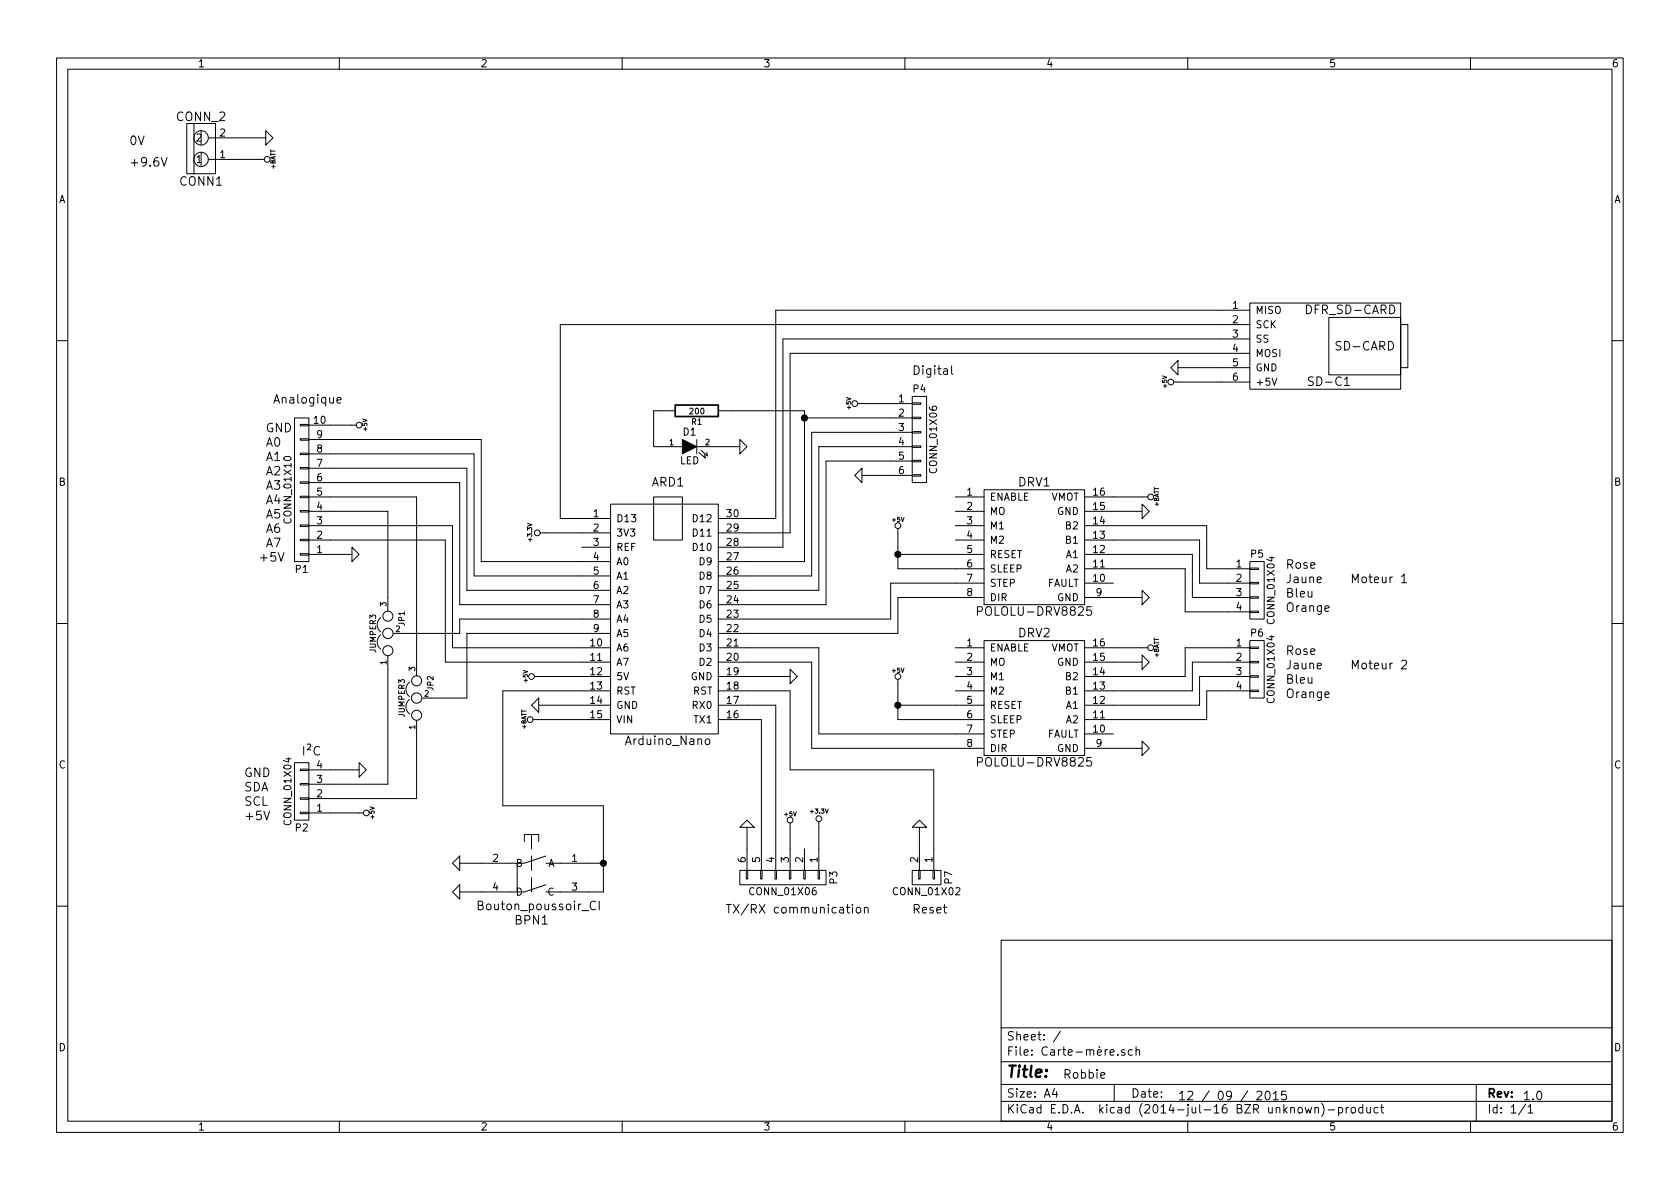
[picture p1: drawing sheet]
EESchema Schematic File Version 2
LIBS:Carte-mère-cache
LIBS:74xgxx
LIBS:74xx
LIBS:ac-dc
LIBS:actel
LIBS:adc-dac
LIBS:analog_switches
LIBS:atmel
LIBS:audio
LIBS:brooktre
LIBS:cmos4000
LIBS:cmos_ieee
LIBS:conn
LIBS:contrib
LIBS:cypress
LIBS:dc-dc
LIBS:device
LIBS:digital-audio
LIBS:display
LIBS:dsp
LIBS:elec-unifil
LIBS:ftdi
LIBS:gennum
LIBS:graphic
LIBS:hc11
LIBS:intel
LIBS:interface
LIBS:ir
LIBS:linear
LIBS:logo
LIBS:memory
LIBS:microchip
LIBS:microchip1
LIBS:microchip_pic10mcu
LIBS:microchip_pic12mcu
LIBS:microchip_pic16mcu
LIBS:microchip_pic18mcu
LIBS:microcontrollers
LIBS:motorola
LIBS:msp430
LIBS:nxp_armmcu
LIBS:opto
LIBS:philips
LIBS:power
LIBS:powerint
LIBS:pspice
LIBS:references
LIBS:regul
LIBS:relays
LIBS:rfcom
LIBS:sensors
LIBS:siliconi
LIBS:special
LIBS:stm8
LIBS:stm32
LIBS:supertex
LIBS:texas
LIBS:transf
LIBS:transistors
LIBS:ttl_ieee
LIBS:valves
LIBS:video
LIBS:xilinx
LIBS:Symbols_DCDC-ACDC-Converter_RevC_20Jul2012
LIBS:Symbols_EN60617_13Mar2013
LIBS:Symbols_EN60617-10_HF-Radio_DRAFT_12Sep2013
LIBS:Symbols_ICs-Diskrete_RevD10
LIBS:Symbols_ICs-Opto_RevB_16Sep2013
LIBS:Symbols_Microcontroller_Philips-NXP_RevA_06Oct2013
LIBS:SymbolsSimilarEN60617+oldDIN617-RevE8
LIBS:Symbols_Socket-DIN41612_RevA
LIBS:Symbols_Transformer-Diskrete_RevA
LIBS:bouton_poussoir_ci
EELAYER 25 0
EELAYER END
$Descr A4 11693 8268
encoding utf-8
Sheet 1 1
Title ""
Date ""
Rev ""
Comp ""
Comment1 ""
Comment2 ""
Comment3 ""
Comment4 ""
$EndDescr
$Comp
L Arduino_Nano ARD1
U 1 1
P 4650 4300
F 0 "ARD1" H 4650 5250 60  0000 C CNN
F 1 "Arduino_Nano" H 4650 3450 60  0000 C CNN
F 2 "Arduino:Arduino Nano" H 5000 4300 60  0001 C CNN
F 3 "" H 5000 4300 60  0000 C CNN
	1    4650 4300
	1    0    0    -1  
$EndComp
$Comp
L POLOLU-DRV8825 DRV1
U 1 1
P 7200 3800
F 0 "DRV1" H 7200 4250 60  0000 C CNN
F 1 "POLOLU-DRV8825" H 7200 3350 60  0000 C CNN
F 2 "POLOLU-DRV8825:POLOLU-DRV8825" H 7150 3400 60  0001 C CNN
F 3 "" H 7150 3400 60  0000 C CNN
	1    7200 3800
	1    0    0    -1  
$EndComp
$Comp
L POLOLU-DRV8825 DRV2
U 1 1
P 7200 4850
F 0 "DRV2" H 7200 5300 60  0000 C CNN
F 1 "POLOLU-DRV8825" H 7200 4400 60  0000 C CNN
F 2 "POLOLU-DRV8825:POLOLU-DRV8825" H 7150 4450 60  0001 C CNN
F 3 "" H 7150 4450 60  0000 C CNN
	1    7200 4850
	1    0    0    -1  
$EndComp
$Comp
L +5V #PWR01
U 1 1
P 3750 4700
F 0 "#PWR01" H 3750 4790 20  0001 C CNN
F 1 "+5V" H 3750 4790 30  0000 C CNN
F 2 "" H 3750 4700 60  0000 C CNN
F 3 "" H 3750 4700 60  0000 C CNN
	1    3750 4700
	0    -1   -1   0   
$EndComp
Wire Wire Line
	3750 4700 4050 4700
$Comp
L +5V #PWR02
U 1 1
P 6250 3700
F 0 "#PWR02" H 6250 3790 20  0001 C CNN
F 1 "+5V" H 6250 3790 30  0000 C CNN
F 2 "" H 6250 3700 60  0000 C CNN
F 3 "" H 6250 3700 60  0000 C CNN
	1    6250 3700
	1    0    0    -1  
$EndComp
Wire Wire Line
	6250 3700 6250 3950
Wire Wire Line
	6250 3850 6650 3850
Wire Wire Line
	6250 3950 6650 3950
Connection ~ 6250 3850
$Comp
L CONN_2 CONN1
U 1 1
P 1400 1050
F 0 "CONN1" H 1400 1250 60  0000 C CNN
F 1 "CONN_2" H 1400 800 60  0000 C CNN
F 2 "Connect:bornier2" H 1550 900 60  0001 C CNN
F 3 "" H 1550 900 60  0000 C CNN
	1    1400 1050
	-1   0    0    1   
$EndComp
$Comp
L +BATT #PWR03
U 1 1
P 1800 1100
F 0 "#PWR03" H 1800 1050 20  0001 C CNN
F 1 "+BATT" H 1800 1200 30  0000 C CNN
F 2 "" H 1800 1100 60  0000 C CNN
F 3 "" H 1800 1100 60  0000 C CNN
	1    1800 1100
	0    1    1    0   
$EndComp
Wire Wire Line
	1650 1100 1800 1100
$Comp
L GND #PWR04
U 1 1
P 1850 950
F 0 "#PWR04" H 1850 950 30  0001 C CNN
F 1 "GND" H 1850 880 30  0001 C CNN
F 2 "" H 1850 950 60  0000 C CNN
F 3 "" H 1850 950 60  0000 C CNN
	1    1850 950 
	0    -1   -1   0   
$EndComp
Wire Wire Line
	1650 950  1850 950 
$Comp
L +BATT #PWR05
U 1 1
P 3750 5000
F 0 "#PWR05" H 3750 4950 20  0001 C CNN
F 1 "+BATT" H 3750 5100 30  0000 C CNN
F 2 "" H 3750 5000 60  0000 C CNN
F 3 "" H 3750 5000 60  0000 C CNN
	1    3750 5000
	0    -1   -1   0   
$EndComp
$Comp
L GND #PWR06
U 1 1
P 3750 4900
F 0 "#PWR06" H 3750 4900 30  0001 C CNN
F 1 "GND" H 3750 4830 30  0001 C CNN
F 2 "" H 3750 4900 60  0000 C CNN
F 3 "" H 3750 4900 60  0000 C CNN
	1    3750 4900
	0    1    1    0   
$EndComp
Wire Wire Line
	3750 4900 4050 4900
Wire Wire Line
	3750 5000 4050 5000
$Comp
L +BATT #PWR07
U 1 1
P 7950 3450
F 0 "#PWR07" H 7950 3400 20  0001 C CNN
F 1 "+BATT" H 7950 3550 30  0000 C CNN
F 2 "" H 7950 3450 60  0000 C CNN
F 3 "" H 7950 3450 60  0000 C CNN
	1    7950 3450
	0    1    1    0   
$EndComp
Wire Wire Line
	7950 3450 7750 3450
$Comp
L GND #PWR08
U 1 1
P 7950 4150
F 0 "#PWR08" H 7950 4150 30  0001 C CNN
F 1 "GND" H 7950 4080 30  0001 C CNN
F 2 "" H 7950 4150 60  0000 C CNN
F 3 "" H 7950 4150 60  0000 C CNN
	1    7950 4150
	0    -1   -1   0   
$EndComp
Wire Wire Line
	7950 4150 7750 4150
$Comp
L GND #PWR09
U 1 1
P 7950 5200
F 0 "#PWR09" H 7950 5200 30  0001 C CNN
F 1 "GND" H 7950 5130 30  0001 C CNN
F 2 "" H 7950 5200 60  0000 C CNN
F 3 "" H 7950 5200 60  0000 C CNN
	1    7950 5200
	0    -1   -1   0   
$EndComp
$Comp
L +BATT #PWR010
U 1 1
P 7950 4500
F 0 "#PWR010" H 7950 4450 20  0001 C CNN
F 1 "+BATT" H 7950 4600 30  0000 C CNN
F 2 "" H 7950 4500 60  0000 C CNN
F 3 "" H 7950 4500 60  0000 C CNN
	1    7950 4500
	0    1    1    0   
$EndComp
Wire Wire Line
	7950 4500 7750 4500
Wire Wire Line
	7950 5200 7750 5200
$Comp
L +5V #PWR011
U 1 1
P 6250 4750
F 0 "#PWR011" H 6250 4840 20  0001 C CNN
F 1 "+5V" H 6250 4840 30  0000 C CNN
F 2 "" H 6250 4750 60  0000 C CNN
F 3 "" H 6250 4750 60  0000 C CNN
	1    6250 4750
	1    0    0    -1  
$EndComp
Wire Wire Line
	6250 4750 6250 5000
Wire Wire Line
	6250 4900 6650 4900
Wire Wire Line
	6250 5000 6650 5000
Connection ~ 6250 4900
Wire Wire Line
	5200 4600 5650 4600
Wire Wire Line
	5650 4600 5650 5200
Wire Wire Line
	5650 5200 6650 5200
Wire Wire Line
	5200 4500 5700 4500
Wire Wire Line
	5700 4500 5700 5100
Wire Wire Line
	5700 5100 6650 5100
Wire Wire Line
	5200 4400 6250 4400
Wire Wire Line
	6250 4400 6250 4150
Wire Wire Line
	6250 4150 6650 4150
Wire Wire Line
	6650 4050 6200 4050
Wire Wire Line
	6200 4050 6200 4300
Wire Wire Line
	6200 4300 5200 4300
$Comp
L CONN_01X04 P5
U 1 1
P 8750 4100
F 0 "P5" H 8750 4350 50  0000 C CNN
F 1 "CONN_01X04" V 8850 4100 50  0000 C CNN
F 2 "Pin_Headers:Pin_Header_Straight_1x04" H 8750 4100 60  0001 C CNN
F 3 "" H 8750 4100 60  0000 C CNN
	1    8750 4100
	1    0    0    -1  
$EndComp
$Comp
L CONN_01X04 P6
U 1 1
P 8750 4650
F 0 "P6" H 8750 4900 50  0000 C CNN
F 1 "CONN_01X04" V 8850 4650 50  0000 C CNN
F 2 "Pin_Headers:Pin_Header_Straight_1x04" H 8750 4650 60  0001 C CNN
F 3 "" H 8750 4650 60  0000 C CNN
	1    8750 4650
	1    0    0    -1  
$EndComp
Text Notes 9400 4050 0    60   ~ 0
Moteur 1
Text Notes 9400 4650 0    60   ~ 0
Moteur 2
Text Notes 8950 3950 0    60   ~ 0
Rose
Text Notes 8950 4050 0    60   ~ 0
Jaune
Text Notes 8950 4150 0    60   ~ 0
Bleu
Text Notes 8950 4250 0    60   ~ 0
Orange
Text Notes 900  1150 0    60   ~ 0
+9.6V
Text Notes 900  1000 0    60   ~ 0
0V
Text Notes 8950 4550 0    60   ~ 0
Rose
Text Notes 8950 4650 0    60   ~ 0
Jaune
Text Notes 8950 4750 0    60   ~ 0
Bleu
Text Notes 8950 4850 0    60   ~ 0
Orange
Wire Wire Line
	7750 3650 8400 3650
Wire Wire Line
	8400 3650 8400 3950
Wire Wire Line
	8400 3950 8550 3950
Wire Wire Line
	7750 3750 8350 3750
Wire Wire Line
	8350 3750 8350 4050
Wire Wire Line
	8350 4050 8550 4050
Wire Wire Line
	7750 3850 8300 3850
Wire Wire Line
	8300 3850 8300 4150
Wire Wire Line
	8300 4150 8550 4150
Wire Wire Line
	7750 3950 8250 3950
Wire Wire Line
	8250 3950 8250 4250
Wire Wire Line
	8250 4250 8550 4250
Wire Wire Line
	7750 4700 8250 4700
Wire Wire Line
	8250 4700 8250 4500
Wire Wire Line
	8250 4500 8550 4500
Wire Wire Line
	8550 4600 8300 4600
Wire Wire Line
	8300 4600 8300 4800
Wire Wire Line
	8300 4800 7750 4800
Wire Wire Line
	7750 4900 8350 4900
Wire Wire Line
	8350 4900 8350 4700
Wire Wire Line
	8350 4700 8550 4700
Wire Wire Line
	8550 4800 8400 4800
Wire Wire Line
	8400 4800 8400 5000
Wire Wire Line
	8400 5000 7750 5000
$Comp
L DFR_SD-CARD SD-C1
U 1 1
P 9150 2400
F 0 "SD-C1" H 9250 2150 60  0000 C CNN
F 1 "DFR_SD-CARD" H 9400 2650 60  0000 C CNN
F 2 "DF-ROBOT_SD-CARD:DFR_SD-CARD" H 9100 3100 60  0001 C CNN
F 3 "" H 9100 3100 60  0000 C CNN
	1    9150 2400
	1    0    0    -1  
$EndComp
Wire Wire Line
	8500 2150 5400 2150
Wire Wire Line
	5400 2150 5400 3600
Wire Wire Line
	5400 3600 5200 3600
Wire Wire Line
	4050 3600 3900 3600
Wire Wire Line
	3900 3600 3900 2250
Wire Wire Line
	3900 2250 8500 2250
Wire Wire Line
	5200 3800 5450 3800
Wire Wire Line
	5450 3800 5450 2350
Wire Wire Line
	5450 2350 8500 2350
Wire Wire Line
	5200 3700 5500 3700
Wire Wire Line
	5500 3700 5500 2450
Wire Wire Line
	5500 2450 8500 2450
$Comp
L +5V #PWR012
U 1 1
P 8200 2650
F 0 "#PWR012" H 8200 2740 20  0001 C CNN
F 1 "+5V" H 8200 2740 30  0000 C CNN
F 2 "" H 8200 2650 60  0000 C CNN
F 3 "" H 8200 2650 60  0000 C CNN
	1    8200 2650
	0    -1   -1   0   
$EndComp
$Comp
L GND #PWR013
U 1 1
P 8200 2550
F 0 "#PWR013" H 8200 2550 30  0001 C CNN
F 1 "GND" H 8200 2480 30  0001 C CNN
F 2 "" H 8200 2550 60  0000 C CNN
F 3 "" H 8200 2550 60  0000 C CNN
	1    8200 2550
	0    1    1    0   
$EndComp
Wire Wire Line
	8200 2550 8500 2550
Wire Wire Line
	8200 2650 8500 2650
$Comp
L CONN_01X04 P2
U 1 1
P 2100 5500
F 0 "P2" H 2100 5750 50  0000 C CNN
F 1 "CONN_01X04" V 2200 5500 50  0000 C CNN
F 2 "Pin_Headers:Pin_Header_Straight_1x04" H 2100 5500 60  0001 C CNN
F 3 "" H 2100 5500 60  0000 C CNN
	1    2100 5500
	-1   0    0    1   
$EndComp
$Comp
L +5V #PWR014
U 1 1
P 2500 5650
F 0 "#PWR014" H 2500 5740 20  0001 C CNN
F 1 "+5V" H 2500 5740 30  0000 C CNN
F 2 "" H 2500 5650 60  0000 C CNN
F 3 "" H 2500 5650 60  0000 C CNN
	1    2500 5650
	0    1    1    0   
$EndComp
$Comp
L GND #PWR015
U 1 1
P 2500 5350
F 0 "#PWR015" H 2500 5350 30  0001 C CNN
F 1 "GND" H 2500 5280 30  0001 C CNN
F 2 "" H 2500 5350 60  0000 C CNN
F 3 "" H 2500 5350 60  0000 C CNN
	1    2500 5350
	0    -1   -1   0   
$EndComp
Text Notes 2100 5250 0    60   ~ 0
I²C
Text Notes 1700 5400 0    60   ~ 0
GND
Text Notes 1700 5600 0    60   ~ 0
SCL
Text Notes 1700 5500 0    60   ~ 0
SDA
Text Notes 1700 5700 0    60   ~ 0
+5V
Wire Wire Line
	2300 5350 2500 5350
Wire Wire Line
	2300 5650 2500 5650
Text Notes 1900 2800 0    60   ~ 0
Analogique
Text Notes 1850 3100 0    60   ~ 0
A0
Text Notes 1850 3200 0    60   ~ 0
A1
Text Notes 1850 3300 0    60   ~ 0
A2
Text Notes 1850 3400 0    60   ~ 0
A3
Text Notes 1850 3500 0    60   ~ 0
A4
Text Notes 1850 3600 0    60   ~ 0
A5
Text Notes 1850 3700 0    60   ~ 0
A6
Text Notes 1850 3800 0    60   ~ 0
A7
$Comp
L CONN_01X10 P1
U 1 1
P 2100 3400
F 0 "P1" H 2100 3950 50  0000 C CNN
F 1 "CONN_01X10" V 2200 3400 50  0000 C CNN
F 2 "Pin_Headers:Pin_Header_Straight_1x10" H 2100 3400 60  0001 C CNN
F 3 "" H 2100 3400 60  0000 C CNN
	1    2100 3400
	-1   0    0    1   
$EndComp
Text Notes 1850 3000 0    60   ~ 0
GND
Text Notes 1800 3900 0    60   ~ 0
+5V
Wire Wire Line
	2300 3050 3350 3050
Wire Wire Line
	3350 3050 3350 3900
Wire Wire Line
	3350 3900 4050 3900
Wire Wire Line
	4050 4000 3300 4000
Wire Wire Line
	3300 4000 3300 3150
Wire Wire Line
	3300 3150 2300 3150
Wire Wire Line
	2300 3250 3250 3250
Wire Wire Line
	3250 3250 3250 4100
Wire Wire Line
	3250 4100 4050 4100
Wire Wire Line
	2300 3350 3200 3350
Wire Wire Line
	3200 3350 3200 4200
Wire Wire Line
	3200 4200 4050 4200
$Comp
L JUMPER3 JP1
U 1 1
P 2700 4400
F 0 "JP1" H 2750 4300 40  0000 L CNN
F 1 "JUMPER3" H 2700 4500 40  0000 C CNN
F 2 "Pin_Headers:Pin_Header_Straight_1x03" H 2700 4400 60  0001 C CNN
F 3 "" H 2700 4400 60  0000 C CNN
	1    2700 4400
	0    -1   -1   0   
$EndComp
$Comp
L JUMPER3 JP2
U 1 1
P 2900 4850
F 0 "JP2" H 2950 4750 40  0000 L CNN
F 1 "JUMPER3" H 2900 4950 40  0000 C CNN
F 2 "Pin_Headers:Pin_Header_Straight_1x03" H 2900 4850 60  0001 C CNN
F 3 "" H 2900 4850 60  0000 C CNN
	1    2900 4850
	0    -1   -1   0   
$EndComp
Wire Wire Line
	2300 3450 2900 3450
Wire Wire Line
	2900 3450 2900 4600
Wire Wire Line
	2300 3550 2700 3550
Wire Wire Line
	2700 3550 2700 4150
Wire Wire Line
	2800 4400 3200 4400
Wire Wire Line
	3200 4400 3200 4300
Wire Wire Line
	3200 4300 4050 4300
Wire Wire Line
	3000 4850 3250 4850
Wire Wire Line
	3250 4850 3250 4400
Wire Wire Line
	3250 4400 4050 4400
Wire Wire Line
	2300 5450 2700 5450
Wire Wire Line
	2700 5450 2700 4650
Wire Wire Line
	2300 5550 2900 5550
Wire Wire Line
	2900 5550 2900 5100
Wire Wire Line
	2300 3650 3150 3650
Wire Wire Line
	3150 3650 3150 4500
Wire Wire Line
	3150 4500 4050 4500
Wire Wire Line
	4050 4600 3100 4600
Wire Wire Line
	3100 4600 3100 3750
Wire Wire Line
	3100 3750 2300 3750
$Comp
L +5V #PWR016
U 1 1
P 2450 2950
F 0 "#PWR016" H 2450 3040 20  0001 C CNN
F 1 "+5V" H 2450 3040 30  0000 C CNN
F 2 "" H 2450 2950 60  0000 C CNN
F 3 "" H 2450 2950 60  0000 C CNN
	1    2450 2950
	0    1    1    0   
$EndComp
$Comp
L GND #PWR017
U 1 1
P 2450 3850
F 0 "#PWR017" H 2450 3850 30  0001 C CNN
F 1 "GND" H 2450 3780 30  0001 C CNN
F 2 "" H 2450 3850 60  0000 C CNN
F 3 "" H 2450 3850 60  0000 C CNN
	1    2450 3850
	0    -1   -1   0   
$EndComp
Wire Wire Line
	2450 2950 2300 2950
Wire Wire Line
	2450 3850 2300 3850
Wire Wire Line
	5200 5000 5300 5000
Wire Wire Line
	5300 5000 5300 5900
Wire Wire Line
	5200 4900 5400 4900
Wire Wire Line
	5400 4900 5400 5900
$Comp
L +5V #PWR018
U 1 1
P 5500 5750
F 0 "#PWR018" H 5500 5840 20  0001 C CNN
F 1 "+5V" H 5500 5840 30  0000 C CNN
F 2 "" H 5500 5750 60  0000 C CNN
F 3 "" H 5500 5750 60  0000 C CNN
	1    5500 5750
	1    0    0    -1  
$EndComp
$Comp
L GND #PWR019
U 1 1
P 5200 5750
F 0 "#PWR019" H 5200 5750 30  0001 C CNN
F 1 "GND" H 5200 5680 30  0001 C CNN
F 2 "" H 5200 5750 60  0000 C CNN
F 3 "" H 5200 5750 60  0000 C CNN
	1    5200 5750
	-1   0    0    1   
$EndComp
Wire Wire Line
	5500 5900 5500 5750
Wire Wire Line
	5200 5900 5200 5750
$Comp
L CONN_01X06 P3
U 1 1
P 5450 6100
F 0 "P3" H 5450 6450 50  0000 C CNN
F 1 "CONN_01X06" V 5550 6100 50  0000 C CNN
F 2 "Pin_Headers:Pin_Header_Straight_1x06" H 5450 6100 60  0001 C CNN
F 3 "" H 5450 6100 60  0000 C CNN
	1    5450 6100
	0    1    1    0   
$EndComp
$Comp
L +3.3V #PWR020
U 1 1
P 5700 5750
F 0 "#PWR020" H 5700 5710 30  0001 C CNN
F 1 "+3.3V" H 5700 5860 30  0000 C CNN
F 2 "" H 5700 5750 60  0000 C CNN
F 3 "" H 5700 5750 60  0000 C CNN
	1    5700 5750
	1    0    0    -1  
$EndComp
Wire Wire Line
	5700 5750 5700 5900
$Comp
L +3.3V #PWR021
U 1 1
P 3800 3700
F 0 "#PWR021" H 3800 3660 30  0001 C CNN
F 1 "+3.3V" H 3800 3810 30  0000 C CNN
F 2 "" H 3800 3700 60  0000 C CNN
F 3 "" H 3800 3700 60  0000 C CNN
	1    3800 3700
	0    -1   -1   0   
$EndComp
Wire Wire Line
	4050 3700 3800 3700
$Comp
L CONN_01X06 P4
U 1 1
P 6400 3050
F 0 "P4" H 6400 3400 50  0000 C CNN
F 1 "CONN_01X06" V 6500 3050 50  0000 C CNN
F 2 "Pin_Headers:Pin_Header_Straight_1x06" H 6400 3050 60  0001 C CNN
F 3 "" H 6400 3050 60  0000 C CNN
	1    6400 3050
	1    0    0    -1  
$EndComp
Text Notes 6350 2600 0    60   ~ 0
Digital
Wire Wire Line
	5600 3900 5200 3900
Wire Wire Line
	5600 2850 5600 3900
Wire Wire Line
	5600 2900 6200 2900
Wire Wire Line
	5200 4000 5650 4000
Wire Wire Line
	5650 4000 5650 3000
Wire Wire Line
	5650 3000 6200 3000
Wire Wire Line
	5200 4100 5700 4100
Wire Wire Line
	5700 4100 5700 3100
Wire Wire Line
	5700 3100 6200 3100
Wire Wire Line
	5200 4200 5750 4200
Wire Wire Line
	5750 4200 5750 3200
Wire Wire Line
	5750 3200 6200 3200
$Comp
L GND #PWR022
U 1 1
P 6000 3300
F 0 "#PWR022" H 6000 3300 30  0001 C CNN
F 1 "GND" H 6000 3230 30  0001 C CNN
F 2 "" H 6000 3300 60  0000 C CNN
F 3 "" H 6000 3300 60  0000 C CNN
	1    6000 3300
	0    1    1    0   
$EndComp
$Comp
L +5V #PWR023
U 1 1
P 6000 2800
F 0 "#PWR023" H 6000 2890 20  0001 C CNN
F 1 "+5V" H 6000 2890 30  0000 C CNN
F 2 "" H 6000 2800 60  0000 C CNN
F 3 "" H 6000 2800 60  0000 C CNN
	1    6000 2800
	0    -1   -1   0   
$EndComp
Wire Wire Line
	6000 2800 6200 2800
Wire Wire Line
	6000 3300 6200 3300
$Comp
L R R1
U 1 1
P 4850 2850
F 0 "R1" V 4930 2850 40  0000 C CNN
F 1 "200" V 4857 2851 40  0000 C CNN
F 2 "Resistors_SMD:R_0603_HandSoldering" V 4780 2850 30  0001 C CNN
F 3 "" H 4850 2850 30  0000 C CNN
	1    4850 2850
	0    1    1    0   
$EndComp
$Comp
L LED D1
U 1 1
P 4800 3100
F 0 "D1" H 4800 3200 50  0000 C CNN
F 1 "LED" H 4800 3000 50  0000 C CNN
F 2 "LEDs:LED-0603" H 4800 3100 60  0001 C CNN
F 3 "" H 4800 3100 60  0000 C CNN
	1    4800 3100
	1    0    0    -1  
$EndComp
Wire Wire Line
	5600 2850 5100 2850
Connection ~ 5600 2900
Wire Wire Line
	4600 2850 4550 2850
Wire Wire Line
	4550 2850 4550 3100
Wire Wire Line
	4550 3100 4600 3100
$Comp
L GND #PWR024
U 1 1
P 5150 3100
F 0 "#PWR024" H 5150 3100 30  0001 C CNN
F 1 "GND" H 5150 3030 30  0001 C CNN
F 2 "" H 5150 3100 60  0000 C CNN
F 3 "" H 5150 3100 60  0000 C CNN
	1    5150 3100
	0    -1   -1   0   
$EndComp
Wire Wire Line
	5150 3100 5000 3100
Text Notes 7400 7500 0    60   ~ 0
Robbie
Text Notes 8200 7650 0    60   ~ 0
12 / 09 / 2015
Text Notes 10600 7650 0    60   ~ 0
1.0
Text Notes 5050 6350 0    60   ~ 0
TX/RX communication
$Comp
L GND #PWR025
U 1 1
P 5500 4700
F 0 "#PWR025" H 5500 4700 30  0001 C CNN
F 1 "GND" H 5500 4630 30  0001 C CNN
F 2 "" H 5500 4700 60  0000 C CNN
F 3 "" H 5500 4700 60  0000 C CNN
	1    5500 4700
	0    -1   -1   0   
$EndComp
Wire Wire Line
	5200 4700 5500 4700
$Comp
L GND #PWR026
U 1 1
P 7950 4600
F 0 "#PWR026" H 7950 4600 30  0001 C CNN
F 1 "GND" H 7950 4530 30  0001 C CNN
F 2 "" H 7950 4600 60  0000 C CNN
F 3 "" H 7950 4600 60  0000 C CNN
	1    7950 4600
	0    -1   -1   0   
$EndComp
Wire Wire Line
	7750 4600 7950 4600
$Comp
L GND #PWR027
U 1 1
P 7950 3550
F 0 "#PWR027" H 7950 3550 30  0001 C CNN
F 1 "GND" H 7950 3480 30  0001 C CNN
F 2 "" H 7950 3550 60  0000 C CNN
F 3 "" H 7950 3550 60  0000 C CNN
	1    7950 3550
	0    -1   -1   0   
$EndComp
Wire Wire Line
	7750 3550 7950 3550
$Comp
L CONN_01X02 P7
U 1 1
P 6450 6100
F 0 "P7" H 6450 6250 50  0000 C CNN
F 1 "CONN_01X02" V 6550 6100 50  0000 C CNN
F 2 "Pin_Headers:Pin_Header_Straight_1x02" H 6450 6100 60  0001 C CNN
F 3 "" H 6450 6100 60  0000 C CNN
	1    6450 6100
	0    1    1    0   
$EndComp
Text Notes 6350 6350 0    60   ~ 0
Reset
$Comp
L Bouton_poussoir_CI BPN1
U 1 1
P 3700 6100
F 0 "BPN1" V 4000 6100 60  0000 C CNN
F 1 "Bouton_poussoir_CI" V 3900 6150 60  0000 C CNN
F 2 "Boutons:BPN-CI" H 3900 6100 60  0001 C CNN
F 3 "" H 3900 6100 60  0000 C CNN
	1    3700 6100
	0    1    1    0   
$EndComp
Wire Wire Line
	4050 4800 3500 4800
Wire Wire Line
	3500 4800 3500 5600
Wire Wire Line
	3500 5600 4200 5600
Wire Wire Line
	4200 5600 4200 6200
Wire Wire Line
	4200 6000 4100 6000
$Comp
L GND #PWR028
U 1 1
P 3200 6000
F 0 "#PWR028" H 3200 6000 30  0001 C CNN
F 1 "GND" H 3200 5930 30  0001 C CNN
F 2 "" H 3200 6000 60  0000 C CNN
F 3 "" H 3200 6000 60  0000 C CNN
	1    3200 6000
	0    1    1    0   
$EndComp
$Comp
L GND #PWR029
U 1 1
P 3200 6200
F 0 "#PWR029" H 3200 6200 30  0001 C CNN
F 1 "GND" H 3200 6130 30  0001 C CNN
F 2 "" H 3200 6200 60  0000 C CNN
F 3 "" H 3200 6200 60  0000 C CNN
	1    3200 6200
	0    1    1    0   
$EndComp
Wire Wire Line
	4200 6200 4100 6200
Connection ~ 4200 6000
Wire Wire Line
	3350 6000 3200 6000
Wire Wire Line
	3350 6200 3200 6200
$Comp
L GND #PWR030
U 1 1
P 6400 5750
F 0 "#PWR030" H 6400 5750 30  0001 C CNN
F 1 "GND" H 6400 5680 30  0001 C CNN
F 2 "" H 6400 5750 60  0000 C CNN
F 3 "" H 6400 5750 60  0000 C CNN
	1    6400 5750
	-1   0    0    1   
$EndComp
Wire Wire Line
	6400 5750 6400 5900
Wire Wire Line
	6500 5900 6500 5350
Wire Wire Line
	6500 5350 5500 5350
Wire Wire Line
	5500 5350 5500 4800
Wire Wire Line
	5500 4800 5200 4800
$EndSCHEMATC
